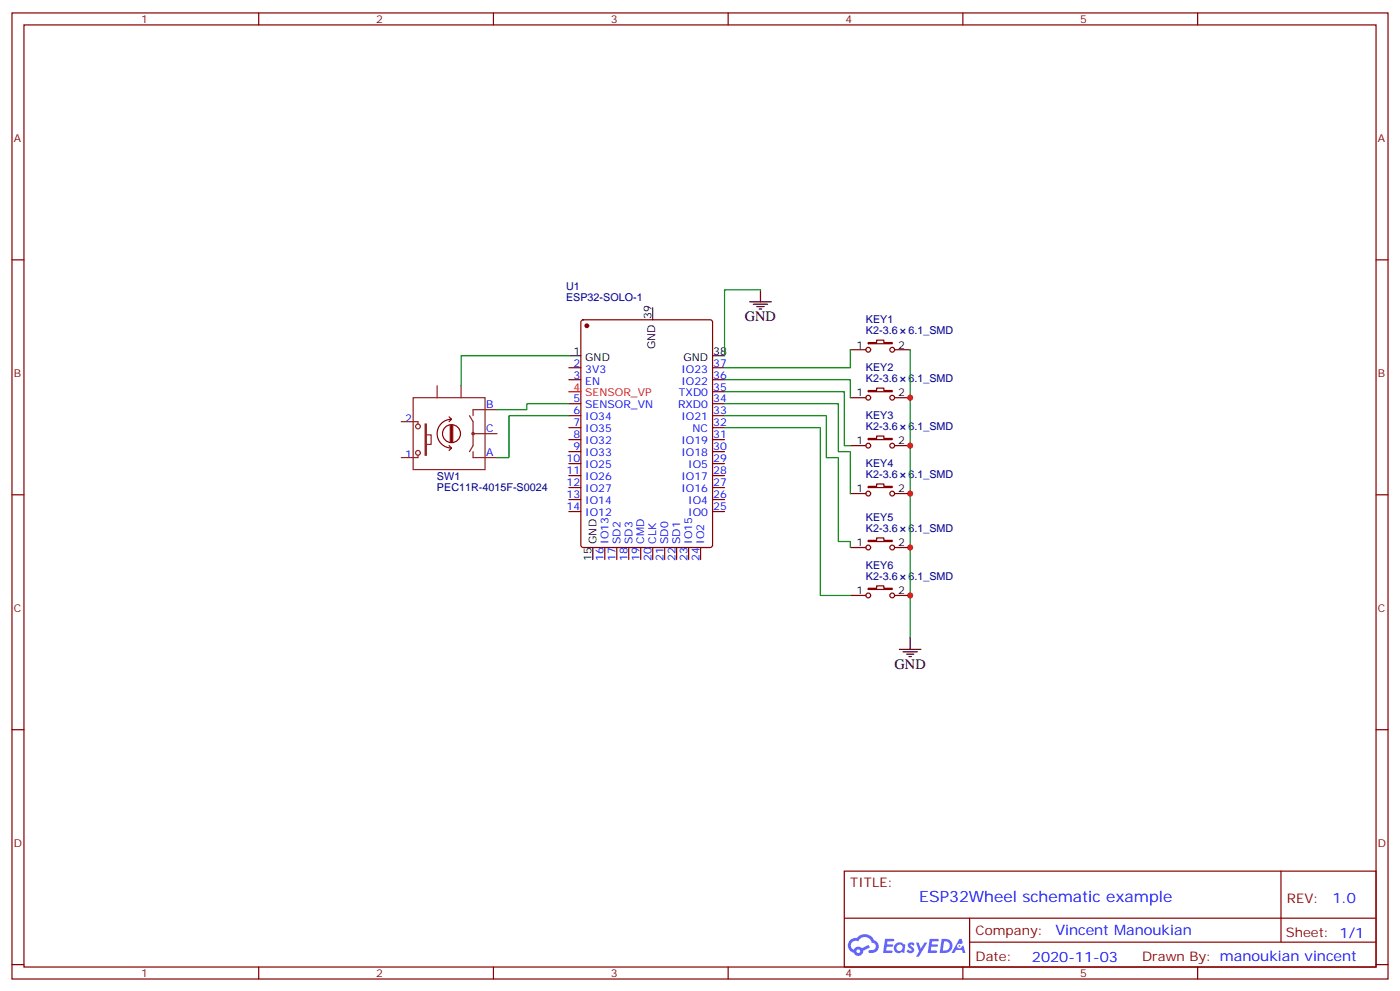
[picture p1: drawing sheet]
<svg xmlns="http://www.w3.org/2000/svg" width="412mm" height="292mm" viewBox="0 0 412 292" stroke-linecap="round" stroke-linejoin="round" font-family="sans-serif">
<g fill="none" stroke="#870000" stroke-width=".35">
<path d="M3.5 3.8h405.4v284.3h-405.4zM7.1 7.3h398.2v277.3h-398.2zM76.2 3.8v3.5M145.3 3.8v3.5M214.5 3.8v3.5M283.6 3.8v3.5M352.8 3.8v3.5M3.5 76.5h3.6M405.3 76.5h3.6M3.5 145.6h3.6M405.3 145.6h3.6M3.5 214.8h3.6"/>
<path d="M405.3 214.8h3.6M248.7 256.4h156.6v28.2h-156.6zM377.3 256.4v20.9M248.7 270.2h156.5M285.6 277.3h119.6M285.6 270.2v14.2M3.5 283.9h3.6M76.2 284.6v3.5M145.3 284.6v3.5M214.5 284.6v3.5M283.6 284.6v3.5M352.8 284.6v3.5"/>
<path d="M405.3 283.9h3.6"/>
</g>
<g fill="#5487ff">
<path d="M267.7 277.6a1.22 1.22 0 0 1 1.7 .2l-.4 .6a.47 .47 0 0 0-.3-.4 .47 .47 0 0 0-.5 .2l.1 .2a1.14 1.14 0 0 1 .8 1.8 1.14 1.14 0 0 1-1.9 0l-.2-.2 .5-.6 .7 .5a.29 .29 0 0 0 .3-.3 .29 .29 0 0 0-.2-.3 1.04 1.04 0 0 1-.6-1.7z"/>
<path d="M260.7 276.3h2.4l.3 .2-.2 .5-1.8 .1-.1 .8h1.5l.3 .4-.3 .4h-1.6l-.2 1.1h1.7l.2 .3-.2 .3-2.6 .1z"/>
<path d="M273.8 276.3h2.4l.3 .2-.1 .5-1.8 .1-.2 .8h1.6l.3 .4-.4 .4h-1.6l-.1 1.1h1.7l.2 .3-.2 .3-2.6 .1z"/>
<path d="M282.6 276.3h.7l.3 1.3-.6 .3a.69 .69 0 0 0-1 .3 .69 .69 0 0 0 .4 .9 .69 .69 0 0 0 .9-.6l.5-.2 .6 2.2h-.8l-.2-.9h-1.8l-.5 .9h-.8z"/>
<path d="M269.8 277.4h.8l.6 1.8 1.1-1.8h.9l-2.6 4.2h-.8l.9-1.5z"/>
<path d="M277.4 276.3l-.6 4.2h1.3a2.11 2.11 0 0 0 2.5-2.1 2.11 2.11 0 0 0-2.5-2.1zM278.1 277.1a1.39 1.39 0 0 1 1.7 1.4 1.39 1.39 0 0 1-1.8 1.3h-.3z"/>
<path d="M263.7 277.9a1.54 1.54 0 0 0-.1 2.2 1.54 1.54 0 0 0 2.2 .1l.6 .3 .3-2.3-.2-.3h-.4a1.49 1.49 0 0 0-2.4 0zM264 278.9a.94 .94 0 0 1 1.8 0 .94 .94 0 0 1-1.8 0z"/>
<path d="M250.4 276.7a2.18 2.18 0 0 0 1.1 3.7 1.44 1.44 0 0 0 1.6 .9 1.44 1.44 0 0 0 1.2-1.4l2-1.1-.5-.7-1.9 1a1.47 1.47 0 0 0-2.4 .4 1.39 1.39 0 0 1-.7-1.9 1.39 1.39 0 0 1 2-.5 2.12 2.12 0 0 1 2.2-1.3 2.12 2.12 0 0 1 1.9 1.7 1.14 1.14 0 0 1 1.1 1.4 1.14 1.14 0 0 1-1.7 .7 .43 .43 0 0 0-.5 .4 .43 .43 0 0 0 .4 .5 1.98 1.98 0 0 0 2.5-1.2 1.98 1.98 0 0 0-1.2-2.6 3.1 3.1 0 0 0-5.3-.6l-.9 .1zM252.3 280a.55 .55 0 0 1 1.1 0 .55 .55 0 0 1-1.1 0z"/>
<circle cx="282.6" cy="278.4" r=".26"/>
</g>
<g fill="none" stroke="#870000" stroke-width=".35">
<path d="M171.3 94.3l.5-.2h37.4l.6 .5 .1 65.8-.5 .7h-37.6l-.6-.4-.1-65.9zM167.6 108.2h3.5M167.6 111.8h3.5M167.6 118.8h3.5M209.9 108.2h3.5M209.9 111.8h3.5M209.9 118.8h3.5M209.9 115.3h3.5M250.5 102.9h4.6M250.5 117.1h4.6M255.8 100.8h2.4v-.7h2.1v.7h2.5v.4h-7zM255.8 114.9h2.4v-.7h2.1v.7h2.5v.4h-7z"/>
<path d="M263.5 102.9h4.6M263.5 117.1h4.6M167.6 122.3h3.5M167.6 125.9h3.5M167.6 129.4h3.5M167.6 132.9h3.5M167.6 136.5h3.5M167.6 140h3.5M209.9 122.3h3.5M209.9 125.9h3.5M209.9 129.4h3.5M209.9 132.9h3.5"/>
<path d="M209.9 136.5h3.5M209.9 140h3.5M250.5 131.2h4.6M255.8 129h2.4v-.7h2.1v.7h2.5v.4h-7zM263.5 131.2h4.6M167.6 143.5h3.5M167.6 147h3.5M167.6 150.6h3.5M209.9 143.5h3.5M209.9 147h3.5M209.9 150.6h3.5M250.5 145.3h4.6"/>
<path d="M255.8 143.2h2.4v-.7h2.1v.7h2.5v.3h-7zM255.8 159h2.4v-.7h2.1v.7h2.5v.4h-7zM263.5 145.3h4.6M178.2 161.1v3.6M181.7 161.1v3.6M185.2 161.1v3.6M188.7 161.1v3.6M192.3 161.1v3.6M195.8 161.1v3.6M199.3 161.1v3.6M202.8 161.1v3.6M206.4 161.1v3.6"/>
<path d="M250.5 161.1h4.6M250.5 175.3h4.6M255.8 173.1h2.4v-.7h2.1v.7h2.5v.4h-7zM263.5 161.1h4.6M263.5 175.3h4.6"/>
<circle cx="255.8" cy="117.1" r=".71"/>
<circle cx="255.8" cy="102.9" r=".71"/>
<circle cx="262.8" cy="117.1" r=".71"/>
<circle cx="262.8" cy="102.9" r=".71"/>
<circle cx="255.8" cy="131.2" r=".71"/>
<circle cx="262.8" cy="131.2" r=".71"/>
<circle cx="255.8" cy="145.3" r=".71"/>
<circle cx="262.8" cy="145.3" r=".71"/>
<circle cx="255.8" cy="161.1" r=".71"/>
<circle cx="255.8" cy="175.3" r=".71"/>
<circle cx="262.8" cy="161.1" r=".71"/>
<circle cx="262.8" cy="175.3" r=".71"/>
</g>
<circle cx="172.9" cy="95.9" r=".53" fill="#870000" stroke="#870000" stroke-width=".35"/>
<g fill="none" stroke="#000" stroke-width=".35">
<path d="M192.3 90.6v3.5M220.8 88.8h6.4M221.9 89.5h4.2M223 90.2h2.1M223.7 90.9h.7M224 85.3v3.5M167.6 104.7h3.5M209.9 104.7h3.5M174.6 161.1v3.6M264.9 191.1h6.4M266 191.8h4.2M267.1 192.5h2.1"/>
<path d="M267.8 193.3h.7M268.1 187.6v3.5"/>
</g>
<path d="M167.6 115.3h3.5" fill="none" stroke="#f00" stroke-width=".35"/>
<path d="M224 85.3h-10.6v19.4M167.6 118.8h-12.4v1.8h-8.8M167.6 104.7h-31.8v8.8M213.4 111.8h37.1v5.3M213.4 115.3h35.3v15.9h1.8M213.4 118.8h33.5v14.1h3.6v12.4M250.5 102.9v5.3h-37.1M268.1 102.9v84.7M167.6 122.3h-17.7v12.4h-3.5M213.4 122.3h30v12.4h3.5v24.7h3.6v1.7M213.4 125.9h28.3v49.4h8.8" fill="none" stroke="#008700" stroke-width=".35"/>
<g fill="none" stroke="#8c2424" stroke-width=".35">
<path d="M121.7 117.1h21.2v21.1h-21.2zM128.8 113.5v3.6M135.8 113.5v3.6M118.2 124.1h4.9v.7M123.1 134v.7h-4.9M125.2 124.8h.4v9.2h-.4zM125.6 128h1.4v2.8h-1.4M138.3 122.3l1 1.8v7.1l-1 1.7M139.3 132.9v1.8h7.1M139.3 127.6h7.1M146.4 120.6h-7.1v1.7"/>
<circle cx="123.1" cy="133.3" r=".71"/>
<circle cx="123.1" cy="125.5" r=".71"/>
<circle cx="139.3" cy="127.6" r=".35"/>
</g>
<path d="M130.4 127.5a2.65 2.65 0 0 1 3.8-2.2 2.65 2.65 0 0 1 .4 4.4 2.65 2.65 0 0 1-4.2-1.5v-.6M132.3 122.7l.7 .7M132.3 131.2l.7 .7M132.6 125.2v4.9M133 123.4a4.2 4.2 0 0 0-4.2 4.2 4.2 4.2 0 0 0 4.2 4.3M133 123.4l-.7 .7M133 125.2v4.9M133 131.9l-.7 .7M133.3 125.2v4.9" fill="none" stroke="#850000" stroke-width=".35"/>
<g fill="#c00">
<circle cx="268.1" cy="175.3" r=".88"/>
<circle cx="268.1" cy="145.3" r=".88"/>
<circle cx="268.1" cy="161.1" r=".88"/>
<circle cx="268.1" cy="131.2" r=".88"/>
<circle cx="268.1" cy="117.1" r=".88"/>
</g>
<text font-size="4.6" fill="#00f" x="270.8" y="265.4">ESP32Wheel schematic example</text>
<g font-size="4.2">
<text x="219.4" y="94.5">GND</text>
<text x="263.5" y="196.8">GND</text>
</g>
<g font-size="4.2" fill="#00f">
<text x="392.5" y="265.7">1.0</text>
<text x="310.9" y="275.2">Vincent Manoukian</text>
<text x="304" y="283">2020-11-03</text>
</g>
<g font-size="3.9" fill="#800">
<text x="250.5" y="261">TITLE:</text>
<text x="379.1" y="265.7">REV:</text>
<text x="287.4" y="275.2">Company:</text>
<text x="378.7" y="275.8">Sheet: 1/1</text>
<text x="287.4" y="282.9">Date:</text>
<text x="336.4" y="282.9">Drawn By: manoukian vincent</text>
</g>
<g font-size="3.2" fill="#800">
<text x="41.6" y="6.8">1</text>
<text x="110.8" y="6.8">2</text>
<text x="179.9" y="6.8">3</text>
<text x="249.1" y="6.8">4</text>
<text x="318.2" y="6.8">5</text>
<text x="4.1" y="41.9">A</text>
<text x="405.9" y="41.9">A</text>
<text x="4.1" y="111.1">B</text>
<text x="405.9" y="111.1">B</text>
<text x="4.1" y="180.2">C</text>
<text x="405.9" y="180.2">C</text>
<text x="4.1" y="249.3">D</text>
<text x="405.9" y="249.3">D</text>
<text x="41.6" y="287.6">1</text>
<text x="110.8" y="287.6">2</text>
<text x="179.9" y="287.6">3</text>
<text x="249.1" y="287.6">4</text>
<text x="318.2" y="287.6">5</text>
</g>
<g font-size="3.2" fill="#000080">
<text x="166.7" y="88.7">ESP32-SOLO-1</text>
<text x="166.7" y="85.5">U1</text>
<text x="255.1" y="95.2">KEY1</text>
<text x="255.1" y="98.4">K2-3.6</text>
<text x="267.6" y="98.4">6.1_SMD</text>
<text x="255.1" y="112.5">K2-3.6</text>
<text x="255.1" y="109.3">KEY2</text>
<text x="267.6" y="112.5">6.1_SMD</text>
<text x="255.1" y="123.4">KEY3</text>
<text x="255.1" y="126.6">K2-3.6</text>
<text x="267.6" y="126.6">6.1_SMD</text>
<text x="255.1" y="137.5">KEY4</text>
<text x="128.7" y="141.2">SW1</text>
<text x="255.1" y="140.7">K2-3.6</text>
<text x="267.6" y="140.7">6.1_SMD</text>
<text x="128.7" y="144.4">PEC11R-4015F-S0024</text>
<text x="255.1" y="153.4">KEY5</text>
<text x="255.1" y="156.6">K2-3.6</text>
<text x="267.6" y="156.6">6.1_SMD</text>
<text x="255.1" y="167.5">KEY6</text>
<text x="255.1" y="170.7">K2-3.6</text>
<text x="267.6" y="170.7">6.1_SMD</text>
</g>
<g font-size="3.2">
<text x="191.9" y="93.9" transform="rotate(-90 191.9 93.9)">39</text>
<text x="168.9" y="104.4">1</text>
<text x="172.4" y="106.1">GND</text>
<text x="193" y="102.7" transform="rotate(-90 193 102.7)">GND</text>
<text x="201.3" y="106.1">GND</text>
<text x="210.1" y="104.4">38</text>
<text x="252.3" y="102.6">1</text>
<text x="264.6" y="102.6">2</text>
<text x="252.3" y="116.7">1</text>
<text x="264.6" y="116.7">2</text>
<text x="252.3" y="130.8">1</text>
<text x="264.6" y="130.8">2</text>
<text x="252.3" y="144.9">1</text>
<text x="264.6" y="144.9">2</text>
<text x="175.7" y="160.1" transform="rotate(-90 175.7 160.1)">GND</text>
<text x="252.3" y="160.8">1</text>
<text x="264.6" y="160.8">2</text>
<text x="174.3" y="165" transform="rotate(-90 174.3 165)">15</text>
<text x="252.3" y="174.9">1</text>
<text x="264.6" y="174.9">2</text>
</g>
<g font-size="3.2" fill="#00f">
<text x="168.9" y="107.9">2</text>
<text x="210.1" y="107.9">37</text>
<text x="168.9" y="111.4">3</text>
<text x="172.4" y="109.6">3V3</text>
<text x="172.4" y="113.2">EN</text>
<text x="200.7" y="113.2">IO22</text>
<text x="200.7" y="109.6">IO23</text>
<text x="210.1" y="111.4">36</text>
<text x="168.9" y="118.5">5</text>
<text x="200" y="116.7">TXD0</text>
<text x="210.1" y="118.5">34</text>
<text x="210.1" y="114.9">35</text>
<text x="119.3" y="124.1">2</text>
<text x="143.2" y="120.2">B</text>
<text x="168.9" y="122">6</text>
<text x="168.9" y="125.5">7</text>
<text x="172.4" y="120.2">SENSOR_VN</text>
<text x="172.4" y="123.8">IO34</text>
<text x="199.8" y="120.2">RXD0</text>
<text x="200.7" y="123.8">IO21</text>
<text x="210.1" y="125.5">32</text>
<text x="210.1" y="122">33</text>
<text x="143.2" y="127.3">C</text>
<text x="168.9" y="129">8</text>
<text x="172.4" y="127.3">IO35</text>
<text x="172.4" y="130.8">IO32</text>
<text x="200.7" y="130.8">IO19</text>
<text x="204" y="127.3">NC</text>
<text x="210.1" y="129">31</text>
<text x="119.3" y="134.7">1</text>
<text x="143.2" y="134.3">A</text>
<text x="166.9" y="136.1">10</text>
<text x="168.9" y="132.6">9</text>
<text x="172.4" y="134.3">IO33</text>
<text x="172.4" y="137.9">IO25</text>
<text x="200.7" y="134.3">IO18</text>
<text x="202.7" y="137.9">IO5</text>
<text x="210.1" y="136.1">29</text>
<text x="210.1" y="132.6">30</text>
<text x="166.9" y="139.6">11</text>
<text x="166.9" y="143.2">12</text>
<text x="172.4" y="141.4">IO26</text>
<text x="200.7" y="141.4">IO17</text>
<text x="210.1" y="143.2">27</text>
<text x="210.1" y="139.6">28</text>
<text x="166.9" y="146.7">13</text>
<text x="172.4" y="144.9">IO27</text>
<text x="172.4" y="148.4">IO14</text>
<text x="200.7" y="144.9">IO16</text>
<text x="202.7" y="148.4">IO4</text>
<text x="210.1" y="146.7">26</text>
<text x="166.9" y="150.2">14</text>
<text x="172.4" y="152">IO12</text>
<text x="202.7" y="152">IO0</text>
<text x="210.1" y="150.2">25</text>
<text x="179.2" y="160.1" transform="rotate(-90 179.2 160.1)">IO13</text>
<text x="182.7" y="160.1" transform="rotate(-90 182.7 160.1)">SD2</text>
<text x="186.3" y="160.1" transform="rotate(-90 186.3 160.1)">SD3</text>
<text x="189.8" y="160.1" transform="rotate(-90 189.8 160.1)">CMD</text>
<text x="193.3" y="160.1" transform="rotate(-90 193.3 160.1)">CLK</text>
<text x="196.8" y="160.1" transform="rotate(-90 196.8 160.1)">SD0</text>
<text x="200.4" y="160.1" transform="rotate(-90 200.4 160.1)">SD1</text>
<text x="203.9" y="160.1" transform="rotate(-90 203.9 160.1)">IO15</text>
<text x="207.4" y="160.1" transform="rotate(-90 207.4 160.1)">IO2</text>
<text x="177.8" y="165" transform="rotate(-90 177.8 165)">16</text>
<text x="181.3" y="165" transform="rotate(-90 181.3 165)">17</text>
<text x="184.9" y="165" transform="rotate(-90 184.9 165)">18</text>
<text x="188.4" y="165" transform="rotate(-90 188.4 165)">19</text>
<text x="191.9" y="165" transform="rotate(-90 191.9 165)">20</text>
<text x="195.4" y="165" transform="rotate(-90 195.4 165)">21</text>
<text x="199" y="165" transform="rotate(-90 199 165)">22</text>
<text x="202.5" y="165" transform="rotate(-90 202.5 165)">23</text>
<text x="206" y="165" transform="rotate(-90 206 165)">24</text>
</g>
<g font-size="3.2" fill="#f00">
<text x="168.9" y="114.9">4</text>
<text x="172.4" y="116.7">SENSOR_VP</text>
</g>
</svg>
